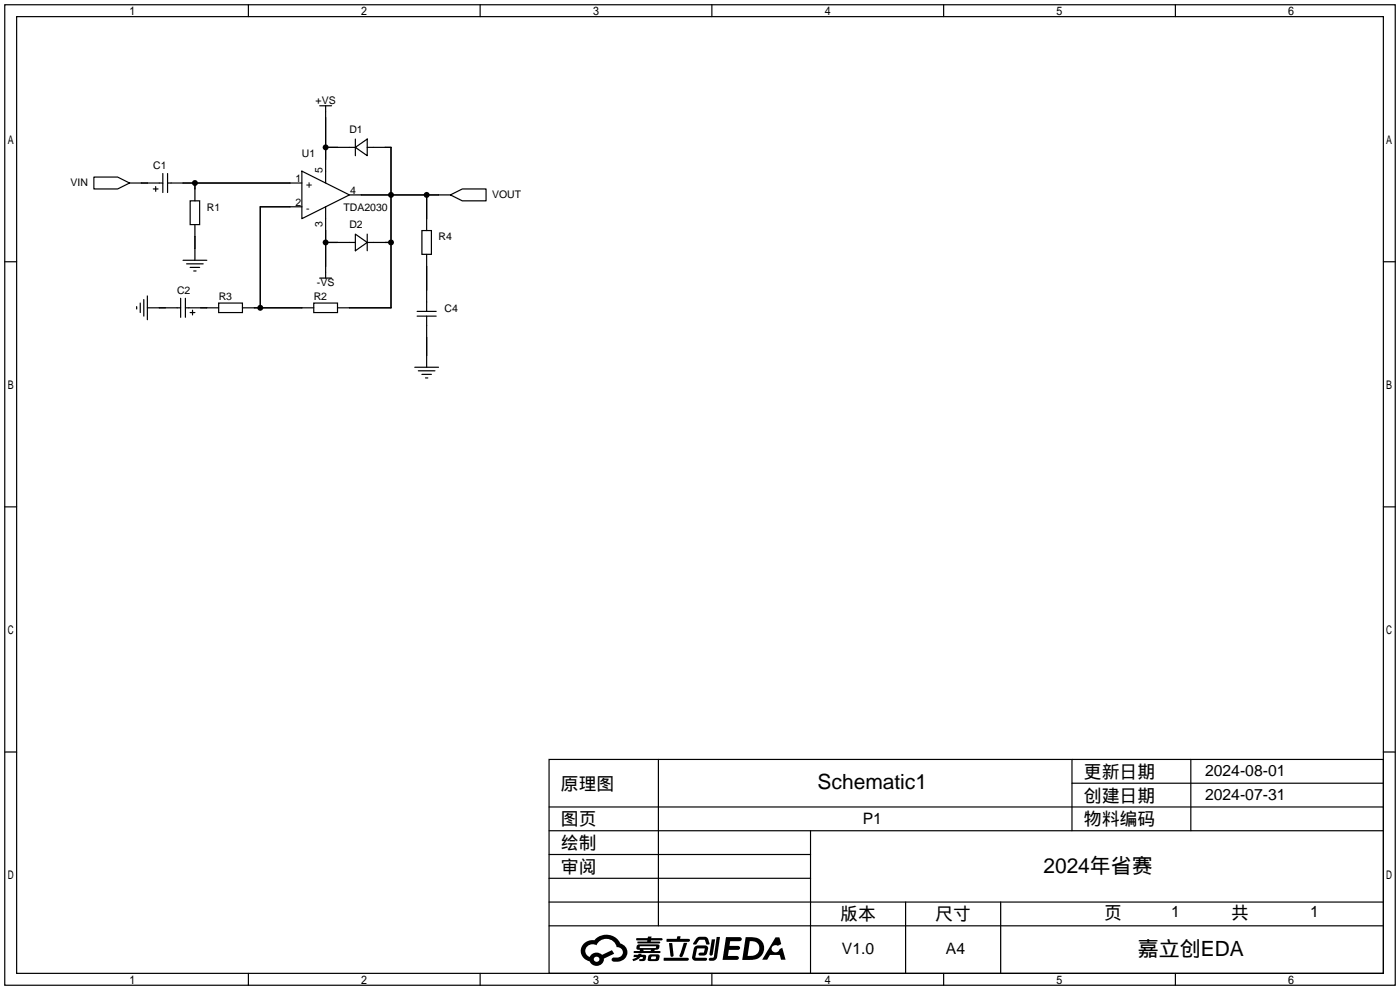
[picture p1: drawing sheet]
<svg xmlns="http://www.w3.org/2000/svg" width="299mm" height="212mm" viewBox="0 0 299 212" stroke-linecap="round" stroke-linejoin="round" font-family="sans-serif">
<g fill="none" stroke="#000" stroke-width=".25">
<path d="M1 1h297.2v209.6h-297.2zM3.6 3.6h292.1v204.4h-292.1zM53.1 1v2.6M102.6 1v2.6M152.1 1v2.6M201.7 1v2.6M251.2 1v2.6M20.1 37.8h5l2.6 1.3-2.6 1.3h-5zM27.7 39.1h7.1M33.3 39.9v1M34.8 37.1v4M35.8 39.1h28.7"/>
<path d="M35.8 37.1v4M41.7 39.1v3.8M64.5 36.6l10.2 5.1-10.2 5zM68.3 22.6h2.6M69.6 22.6v16.5M69.6 31.5h6.3M75.9 31.5l2.6-1.8v3.6zM75.9 29.7v3.6M78.5 31.5h5.1v34.3h-11.5M1 55.9h2.6M32.8 40.4h1M39.1 55.6h5.1"/>
<path d="M39.9 56.4h3.5M40.6 42.9h2.1v5.1h-2.1zM40.6 57.2h2.1M41.4 57.9h.5M41.7 48v7.6M64.5 44.2h-8.9v21.6M68.3 59.4h2.6M69.6 44.2v15.2M69.6 51.8h6.3M74.7 41.7h21.6M75.9 50l2.6 1.8-2.6 1.8zM78.5 51.8h5.1"/>
<path d="M78.5 50v3.6M90.2 49.3h2v5.1h-2zM91.2 41.7v7.6M91.2 54.4v12.1M96.3 41.7l2.5-1.3h5.1v2.5h-5.1zM295.7 55.9h2.5M29.2 65.5v.5M30 64.8v2M30.7 64v3.6M31.5 65.8h7.1M31.5 63.2v5.1M38.6 63.8v4"/>
<path d="M39.6 65.8h7.1M39.6 63.8v4M40.6 66.8h1.1M41.1 66.3v1M46.7 64.8h5.1v2h-5.1zM51.8 65.8h15.3M67.1 64.8h5v2h-5zM88.6 78.5h5.1M89.2 67.6h4M89.2 66.5h4M89.4 79.2h3.6M91.2 67.6v10.9"/>
<path d="M90.2 80h2M90.9 80.8h.5M1 108.3h2.6M295.7 108.3h2.5M1 160.7h2.6M117.3 162.3h178.4v45.7h-178.4zM117.3 177.5h178.4M117.3 172.5h178.4M140.7 162.3v35.6M173.2 177.5v30.5M229.1 162.3v15.2M229.1 167.4h66.6"/>
<path d="M254.5 162.3v15.2M295.7 160.7h2.5M117.3 182.6h55.9M117.3 197.9h178.4M117.3 192.8h178.4M117.3 187.7h55.9M193.5 192.8v15.2M213.9 192.8v15.2M53.1 208v2.6M102.6 208v2.6M152.1 208v2.6M201.7 208v2.6"/>
<path d="M251.2 208v2.6"/>
</g>
<g fill="#000">
<path d="M136 200.5h2.4l.1-.3h.7v.3h2.2l.2 .3-.2 .2h-2.3v.2h1.8l.2 .3-.2 .1h-4.5l-.1-.4h2l.1-.2h-2.3l-.1-.2zM135.5 204.1h.9l.1-.3h.6v.3h.8a.82 .82 0 0 1-.5 1.3h-.8v-.4l.7-.1 .1-.3a.68 .68 0 0 0-1 .4l-1.1 .4-.1-.4 .9-.5h-.7zM143 201.6h.7l.3 2.5a.34 .34 0 0 1-.3 .4 .34 .34 0 0 1-.4-.3zM146.1 201.5h.8l-.7 2a.98 .98 0 0 1-.7 1.1l-.3-.3zM141.9 204.7h5a.33 .33 0 0 1 .3 .3 .33 .33 0 0 1-.3 .3h-4.9l-.2-.1zM142.5 200.7h2.1l.3-.6h.6l-.1 .6h1.7a.32 .32 0 0 1 .4 .3 .32 .32 0 0 1-.4 .3h-4.5l-.2-.2zM148.4 202.4l.6-.3h1.7a.81 .81 0 0 1 .7 .5 .81 .81 0 0 1-.2 .8 .81 .81 0 0 1-.9 .8h-.7a.32 .32 0 0 1-.3-.3 .32 .32 0 0 1 .4-.3h.7l.2-.9-1.6 .1-.4 1.8 2.2 .1a.32 .32 0 0 1 .3 .4 .32 .32 0 0 1-.4 .2h-2.2l-.5-.3-.1-.5zM148.9 200.6l.6-.4h1a.77 .77 0 0 1 .9 .5l.3 1-.2 .2h-.5l-.3-.9-.2-.2-1 .1-.7 1-.6-.1-.1-.2zM152.1 200.8h.7l-.5 3.1a.36 .36 0 0 1-.3 .3 .36 .36 0 0 1-.4-.3zM153.2 200.2h.7l-.6 4.3a1.13 1.13 0 0 1-1.8 .6l.2-.4h.7l.2-.2zM155.2 200.3h2.6a.48 .48 0 0 1 .7 .4 .48 .48 0 0 1-.6 .4h-1.8l-.2 1.1h1.9a.43 .43 0 0 1 .4 .4 .43 .43 0 0 1-.5 .4h-1.9l-.2 1.3h1.7a.45 .45 0 0 1 .5 .2 .45 .45 0 0 1-.1 .6h-3.3zM165.7 200.3h.9l.4 1.5-.8 .3a.84 .84 0 0 0-1.2 .3 .84 .84 0 0 0 .4 1.1 .84 .84 0 0 0 1.1-.4l.1-.2 .6-.3 .7 2.5h-1l-.2-1h-2.1l-.6 1h-1.1z"/>
<path d="M124.9 201.6a2.23 2.23 0 0 0-.7 2.3 2.23 2.23 0 0 0 1.8 1.6 1.58 1.58 0 0 0 1.8 .9 1.58 1.58 0 0 0 1.3-1.5l2.2-1.1-.5-.7-2.1 1a1.65 1.65 0 0 0-2.7 .4 1.45 1.45 0 0 1-.8-1.9 1.45 1.45 0 0 1 2-.7l.3 .1a2.3 2.3 0 0 1 2.3-1.3 2.3 2.3 0 0 1 2 1.7 1.12 1.12 0 0 1 1.3 1 1.12 1.12 0 0 1-1.1 1.2h-.7a.45 .45 0 0 0-.6 .4 .45 .45 0 0 0 .5 .5 2.21 2.21 0 0 0 2.2-.5 2.21 2.21 0 0 0 .5-2.3 2.13 2.13 0 0 0-1.3-1.1 3.3 3.3 0 0 0-5.6-.7l-1.1 .1zM127 205a.57 .57 0 0 1 1.1 0 .57 .57 0 0 1-1.1 0z"/>
<path d="M138.6 204.2a1.05 1.05 0 0 0 0 1.2 2.91 2.91 0 0 0 2.2-.2 .98 .98 0 0 0 0-1.2h-1.6zM139.2 204.5l.9-.1 .1 .4-.2 .2-.8-.1z"/>
<path d="M136.2 202a.55 .55 0 0 0-.2 .8 .55 .55 0 0 0 .7 .2l.1 .3h-1.3v.3l5.4 .1 .3-.2-.2-.2h-1.2l.2-.3a.7 .7 0 0 0 .8-.3 .7 .7 0 0 0 0-.8l-4.2-.1zM136.8 202.3l3.3-.1 .1 .1-.2 .3h-3.2zM137.5 203h1.7l-.2 .3h-1.4z"/>
<path d="M159.4 200.3l-.8 4.9h1.7a2.5 2.5 0 0 0 3-2.5 2.5 2.5 0 0 0-3.1-2.4zM160.3 201.1a1.61 1.61 0 0 1 2 1.5 1.61 1.61 0 0 1-1.8 1.7h-.7z"/>
<circle cx="41.7" cy="39.1" r=".63"/>
<circle cx="69.6" cy="31.5" r=".63"/>
<circle cx="69.6" cy="51.8" r=".63"/>
<circle cx="83.6" cy="41.7" r=".63"/>
<circle cx="83.6" cy="51.8" r=".63"/>
<circle cx="91.2" cy="41.7" r=".63"/>
<circle cx="55.6" cy="65.8" r=".63"/>
</g>
<g font-size="4.5">
<text x="174.7" y="168.7">Schematic1</text>
<text x="223" y="186.5">2024年省赛</text>
<text x="243.2" y="204.3">嘉立创EDA</text>
</g>
<g font-size="3.8">
<text x="231.6" y="166.2">更新日期</text>
<text x="119.9" y="168.8">原理图</text>
<text x="231.6" y="171.3">创建日期</text>
<text x="119.9" y="176.4">图页</text>
<text x="231.6" y="176.4">物料编码</text>
<text x="119.9" y="181.5">绘制</text>
<text x="119.9" y="186.6">审阅</text>
<text x="179.6" y="196.7">版本</text>
<text x="199.9" y="196.7">尺寸</text>
<text x="236" y="196.5">页</text>
<text x="263.1" y="196.5">共</text>
</g>
<g font-size="3.4">
<text x="257.6" y="165.9">2024-08-01</text>
<text x="257.6" y="170.9">2024-07-31</text>
<text x="184.4" y="176">P1</text>
<text x="250.3" y="196.1">1</text>
<text x="280" y="196.1">1</text>
<text x="179.9" y="204">V1.0</text>
<text x="202.2" y="204">A4</text>
</g>
<g font-size="2.2">
<text x="67.4" y="22.2">+VS</text>
<text x="74.7" y="28.5">D1</text>
<text x="64.5" y="33.6">U1</text>
<text x="15.1" y="39.8">VIN</text>
<text x="32.8" y="36.1">C1</text>
<text x="63.1" y="38.9">1</text>
<text x="65.5" y="40.2">+</text>
<text x="68.9" y="36.9" transform="rotate(-90 68.9 36.9)">5</text>
<text x="74.8" y="41.4">4</text>
<text x="44.2" y="45">R1</text>
<text x="63.1" y="44">2</text>
<text x="65.5" y="45.3">-</text>
<text x="73.4" y="45">TDA2030</text>
<text x="105.2" y="42.3">VOUT</text>
<text x="68.9" y="48.6" transform="rotate(-90 68.9 48.6)">3</text>
<text x="74.7" y="48.8">D2</text>
<text x="93.7" y="51.4">R4</text>
<text x="37.8" y="62.8">C2</text>
<text x="46.7" y="64.1">R3</text>
<text x="67.1" y="64.1">R2</text>
<text x="67.7" y="61.2">-VS</text>
<text x="95" y="66.6">C4</text>
</g>
</svg>
